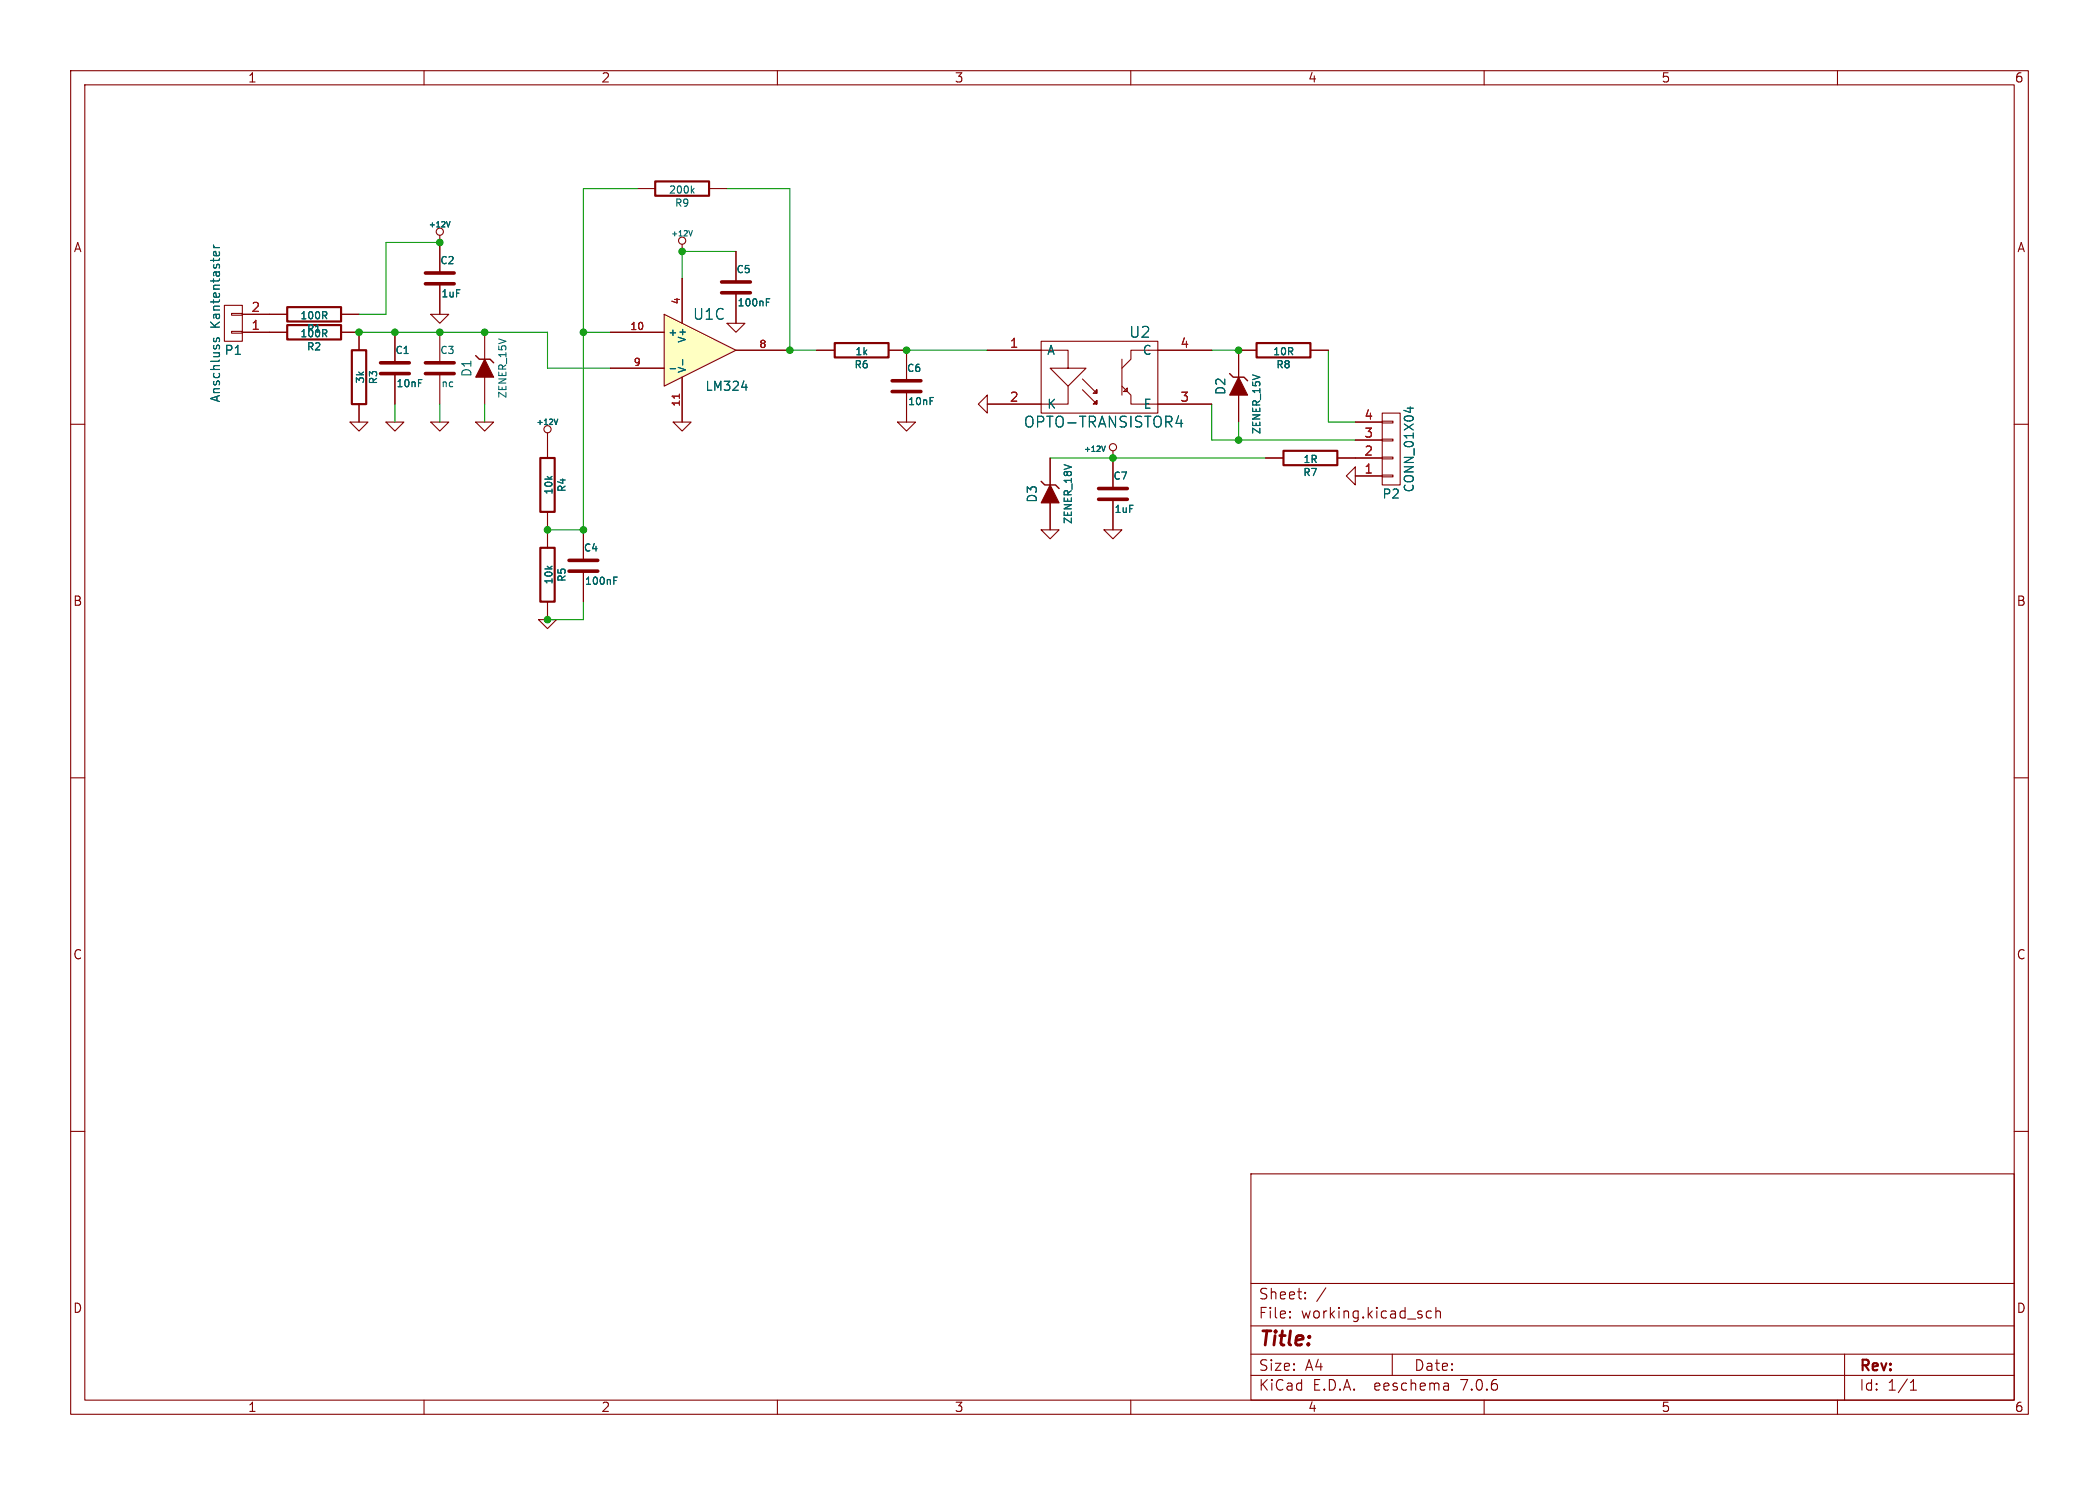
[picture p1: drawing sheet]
(kicad_sch (version 20230121) (generator eeschema)

 (paper "A4")

 (lib_symbols
  (symbol "Kantentaster-rescue:+12V" (power) (pin_numbers hide) (pin_names (offset 0)) (in_bom yes) (on_board yes)
   (property "Reference" "#PWR" (at 0 -1.27 0) (effects (font (size 0.508 0.508)) hide))
   (property "Value" "+12V" (at 0 2.54 0) (effects (font (size 0.762 0.762))))
   (property "Footprint" "" (at 0 0 0) (effects (font (size 1.524 1.524))))
   (property "Datasheet" "" (at 0 0 0) (effects (font (size 1.524 1.524))))
   (symbol "+12V_0_0"
    (pin power_in line (at 0 0 90) (length 0) hide (name "+12V" (effects (font (size 0.762 0.762)))) (number "1" (effects (font (size 0.508 0.508))))))
   (symbol "+12V_0_1"
    (polyline (pts (xy 0 0) (xy 0 1.016) (xy 0 1.016)) (stroke (width 0) (type solid)) (fill (type none)))
    (circle (center 0 1.524) (radius 0.508) (stroke (width 0) (type solid)) (fill (type none)))))
  (symbol "Kantentaster-rescue:C" (pin_numbers hide) (pin_names (offset 0.254)) (in_bom yes) (on_board yes)
   (property "Reference" "C" (at 0 2.54 0) (effects (font (size 1.016 1.016)) (justify left)))
   (property "Value" "C" (at 0.1524 -2.159 0) (effects (font (size 1.016 1.016)) (justify left)))
   (property "Footprint" "" (at 0.9652 -3.81 0) (effects (font (size 0.762 0.762))))
   (property "Datasheet" "" (at 0 0 0) (effects (font (size 1.524 1.524))))
   (symbol "C_0_1"
    (polyline (pts (xy -2.032 -0.762) (xy 2.032 -0.762)) (stroke (width 0.508) (type solid)) (fill (type none)))
    (polyline (pts (xy -2.032 0.762) (xy 2.032 0.762)) (stroke (width 0.508) (type solid)) (fill (type none))))
   (symbol "C_1_1"
    (pin passive line (at 0 5.08 270) (length 4.318) (name "~" (effects (font (size 1.016 1.016)))) (number "1" (effects (font (size 1.016 1.016)))))
    (pin passive line (at 0 -5.08 90) (length 4.318) (name "~" (effects (font (size 1.016 1.016)))) (number "2" (effects (font (size 1.016 1.016)))))))
  (symbol "Kantentaster-rescue:CONN_01X02" (pin_names (offset 1.016) hide) (in_bom yes) (on_board yes)
   (property "Reference" "P" (at 0 3.81 0) (effects (font (size 1.27 1.27))))
   (property "Value" "CONN_01X02" (at 2.54 0 90) (effects (font (size 1.27 1.27))))
   (property "Footprint" "" (at 0 0 0) (effects (font (size 1.524 1.524))))
   (property "Datasheet" "" (at 0 0 0) (effects (font (size 1.524 1.524))))
   (symbol "CONN_01X02_0_1"
    (rectangle (start -1.27 -1.143) (end 0.254 -1.397) (stroke (width 0) (type solid)) (fill (type none)))
    (rectangle (start -1.27 1.397) (end 0.254 1.143) (stroke (width 0) (type solid)) (fill (type none)))
    (rectangle (start -1.27 2.54) (end 1.27 -2.54) (stroke (width 0) (type solid)) (fill (type none))))
   (symbol "CONN_01X02_1_1"
    (pin passive line (at -5.08 1.27 0) (length 3.81) (name "P1" (effects (font (size 1.27 1.27)))) (number "1" (effects (font (size 1.27 1.27)))))
    (pin passive line (at -5.08 -1.27 0) (length 3.81) (name "P2" (effects (font (size 1.27 1.27)))) (number "2" (effects (font (size 1.27 1.27)))))))
  (symbol "Kantentaster-rescue:CONN_01X04" (pin_names (offset 1.016) hide) (in_bom yes) (on_board yes)
   (property "Reference" "P" (at 0 6.35 0) (effects (font (size 1.27 1.27))))
   (property "Value" "CONN_01X04" (at 2.54 0 90) (effects (font (size 1.27 1.27))))
   (property "Footprint" "" (at 0 0 0) (effects (font (size 1.524 1.524))))
   (property "Datasheet" "" (at 0 0 0) (effects (font (size 1.524 1.524))))
   (symbol "CONN_01X04_0_1"
    (rectangle (start -1.27 -3.683) (end 0.254 -3.937) (stroke (width 0) (type solid)) (fill (type none)))
    (rectangle (start -1.27 -1.143) (end 0.254 -1.397) (stroke (width 0) (type solid)) (fill (type none)))
    (rectangle (start -1.27 1.397) (end 0.254 1.143) (stroke (width 0) (type solid)) (fill (type none)))
    (rectangle (start -1.27 3.937) (end 0.254 3.683) (stroke (width 0) (type solid)) (fill (type none)))
    (rectangle (start -1.27 5.08) (end 1.27 -5.08) (stroke (width 0) (type solid)) (fill (type none))))
   (symbol "CONN_01X04_1_1"
    (pin passive line (at -5.08 3.81 0) (length 3.81) (name "P1" (effects (font (size 1.27 1.27)))) (number "1" (effects (font (size 1.27 1.27)))))
    (pin passive line (at -5.08 1.27 0) (length 3.81) (name "P2" (effects (font (size 1.27 1.27)))) (number "2" (effects (font (size 1.27 1.27)))))
    (pin passive line (at -5.08 -1.27 0) (length 3.81) (name "P3" (effects (font (size 1.27 1.27)))) (number "3" (effects (font (size 1.27 1.27)))))
    (pin passive line (at -5.08 -3.81 0) (length 3.81) (name "P4" (effects (font (size 1.27 1.27)))) (number "4" (effects (font (size 1.27 1.27)))))))
  (symbol "Kantentaster-rescue:GND" (power) (pin_names (offset 0)) (in_bom yes) (on_board yes)
   (property "Reference" "#PWR" (at 0 0 0) (effects (font (size 0.762 0.762)) hide))
   (property "Value" "GND" (at 0 -1.778 0) (effects (font (size 0.762 0.762)) hide))
   (property "Footprint" "" (at 0 0 0) (effects (font (size 1.524 1.524))))
   (property "Datasheet" "" (at 0 0 0) (effects (font (size 1.524 1.524))))
   (symbol "GND_0_1"
    (polyline (pts (xy -1.27 0) (xy 0 -1.27) (xy 1.27 0) (xy -1.27 0)) (stroke (width 0) (type solid)) (fill (type none))))
   (symbol "GND_1_1"
    (pin power_in line (at 0 0 90) (length 0) hide (name "GND" (effects (font (size 0.762 0.762)))) (number "1" (effects (font (size 0.762 0.762)))))))
  (symbol "Kantentaster-rescue:LM324" (in_bom yes) (on_board yes)
   (property "Reference" "U" (at 1.27 5.08 0) (effects (font (size 1.524 1.524))))
   (property "Value" "LM324" (at 3.81 -5.08 0) (effects (font (size 1.27 1.27))))
   (property "Footprint" "" (at 0 0 0) (effects (font (size 1.524 1.524))))
   (property "Datasheet" "" (at 0 0 0) (effects (font (size 1.524 1.524))))
   (symbol "LM324_0_1"
    (polyline (pts (xy -5.08 5.08) (xy 5.08 0) (xy -5.08 -5.08) (xy -5.08 5.08)) (stroke (width 0.1524) (type solid)) (fill (type background)))
    (pin power_in line (at -2.54 -10.16 90) (length 6.35) (name "V-" (effects (font (size 1.016 1.016)))) (number "11" (effects (font (size 1.016 1.016)))))
    (pin power_in line (at -2.54 10.16 270) (length 6.35) (name "V+" (effects (font (size 1.016 1.016)))) (number "4" (effects (font (size 1.016 1.016))))))
   (symbol "LM324_1_1"
    (pin output line (at 12.7 0 180) (length 7.62) (name "~" (effects (font (size 1.016 1.016)))) (number "1" (effects (font (size 1.016 1.016)))))
    (pin input line (at -12.7 -2.54 0) (length 7.62) (name "-" (effects (font (size 1.016 1.016)))) (number "2" (effects (font (size 1.016 1.016)))))
    (pin input line (at -12.7 2.54 0) (length 7.62) (name "+" (effects (font (size 1.016 1.016)))) (number "3" (effects (font (size 1.016 1.016))))))
   (symbol "LM324_2_1"
    (pin input line (at -12.7 2.54 0) (length 7.62) (name "+" (effects (font (size 1.016 1.016)))) (number "5" (effects (font (size 1.016 1.016)))))
    (pin input line (at -12.7 -2.54 0) (length 7.62) (name "-" (effects (font (size 1.016 1.016)))) (number "6" (effects (font (size 1.016 1.016)))))
    (pin output line (at 12.7 0 180) (length 7.62) (name "~" (effects (font (size 1.016 1.016)))) (number "7" (effects (font (size 1.016 1.016))))))
   (symbol "LM324_3_1"
    (pin input line (at -12.7 2.54 0) (length 7.62) (name "+" (effects (font (size 1.016 1.016)))) (number "10" (effects (font (size 1.016 1.016)))))
    (pin output line (at 12.7 0 180) (length 7.62) (name "~" (effects (font (size 1.016 1.016)))) (number "8" (effects (font (size 1.016 1.016)))))
    (pin input line (at -12.7 -2.54 0) (length 7.62) (name "-" (effects (font (size 1.016 1.016)))) (number "9" (effects (font (size 1.016 1.016))))))
   (symbol "LM324_4_1"
    (pin input line (at -12.7 2.54 0) (length 7.62) (name "+" (effects (font (size 1.016 1.016)))) (number "12" (effects (font (size 1.016 1.016)))))
    (pin input line (at -12.7 -2.54 0) (length 7.62) (name "-" (effects (font (size 1.016 1.016)))) (number "13" (effects (font (size 1.016 1.016)))))
    (pin output line (at 12.7 0 180) (length 7.62) (name "~" (effects (font (size 1.016 1.016)))) (number "14" (effects (font (size 1.016 1.016)))))))
  (symbol "Kantentaster-rescue:OPTO-TRANSISTOR4" (pin_names (offset 0.762)) (in_bom yes) (on_board yes)
   (property "Reference" "U" (at 5.08 6.35 0) (effects (font (size 1.524 1.524))))
   (property "Value" "OPTO-TRANSISTOR4" (at 0 -6.35 0) (effects (font (size 1.524 1.524))))
   (property "Footprint" "" (at 0 0 0) (effects (font (size 1.524 1.524))))
   (property "Datasheet" "" (at 0 0 0) (effects (font (size 1.524 1.524))))
   (symbol "OPTO-TRANSISTOR4_0_1"
    (rectangle (start -8.89 5.08) (end 7.62 -5.08) (stroke (width 0) (type solid)) (fill (type none)))
    (polyline (pts (xy -8.89 -3.81) (xy -7.62 -3.81) (xy -7.62 -3.81)) (stroke (width 0) (type solid)) (fill (type none)))
    (polyline (pts (xy -8.89 3.81) (xy -7.62 3.81) (xy -7.62 3.81)) (stroke (width 0) (type solid)) (fill (type none)))
    (polyline (pts (xy -1.524 -2.286) (xy -1.016 -1.778) (xy -1.016 -1.778)) (stroke (width 0) (type solid)) (fill (type none)))
    (polyline (pts (xy 2.54 2.54) (xy 2.54 -2.54) (xy 2.54 -2.54)) (stroke (width 0) (type solid)) (fill (type none)))
    (polyline (pts (xy 7.62 -3.81) (xy 6.35 -3.81) (xy 6.35 -3.81)) (stroke (width 0) (type solid)) (fill (type none)))
    (polyline (pts (xy 7.62 3.81) (xy 6.35 3.81) (xy 6.35 3.81)) (stroke (width 0) (type solid)) (fill (type none)))
    (polyline (pts (xy -5.08 -1.27) (xy -5.08 -3.81) (xy -7.62 -3.81) (xy -7.62 -3.81)) (stroke (width 0) (type solid)) (fill (type none)))
    (polyline (pts (xy 2.54 -1.27) (xy 3.81 -2.54) (xy 3.81 -3.81) (xy 6.35 -3.81) (xy 6.35 -3.81)) (stroke (width 0) (type solid)) (fill (type none)))
    (polyline (pts (xy 2.54 1.27) (xy 3.81 2.54) (xy 3.81 3.81) (xy 6.35 3.81) (xy 6.35 3.81)) (stroke (width 0) (type solid)) (fill (type none)))
    (polyline (pts (xy 2.794 -2.032) (xy 3.302 -1.524) (xy 3.302 -2.032) (xy 2.794 -2.032) (xy 2.794 -2.032)) (stroke (width 0) (type solid)) (fill (type none)))
    (polyline (pts (xy -3.048 -0.254) (xy -1.016 -2.286) (xy -1.016 -1.778) (xy -1.016 -2.286) (xy -1.524 -2.286) (xy -1.524 -2.286)) (stroke (width 0) (type solid)) (fill (type none)))
    (polyline (pts (xy -3.048 -1.778) (xy -1.016 -3.81) (xy -1.016 -3.302) (xy -1.016 -3.81) (xy -1.524 -3.81) (xy -1.016 -3.302) (xy -1.016 -3.302)) (stroke (width 0) (type solid)) (fill (type none)))
    (polyline (pts (xy -7.62 3.81) (xy -5.08 3.81) (xy -5.08 1.27) (xy -7.62 1.27) (xy -5.08 -1.27) (xy -2.54 1.27) (xy -5.08 1.27) (xy -5.08 1.27)) (stroke (width 0) (type solid)) (fill (type none))))
   (symbol "OPTO-TRANSISTOR4_1_1"
    (pin input line (at -16.51 3.81 0) (length 7.62) (name "A" (effects (font (size 1.27 1.27)))) (number "1" (effects (font (size 1.27 1.27)))))
    (pin input line (at -16.51 -3.81 0) (length 7.62) (name "K" (effects (font (size 1.27 1.27)))) (number "2" (effects (font (size 1.27 1.27)))))
    (pin output line (at 15.24 -3.81 180) (length 7.62) (name "E" (effects (font (size 1.27 1.27)))) (number "3" (effects (font (size 1.27 1.27)))))
    (pin output line (at 15.24 3.81 180) (length 7.62) (name "C" (effects (font (size 1.27 1.27)))) (number "4" (effects (font (size 1.27 1.27)))))))
  (symbol "Kantentaster-rescue:R" (pin_numbers hide) (pin_names (offset 0)) (in_bom yes) (on_board yes)
   (property "Reference" "R" (at 2.032 0 90) (effects (font (size 1.016 1.016))))
   (property "Value" "R" (at 0.1778 0.0254 90) (effects (font (size 1.016 1.016))))
   (property "Footprint" "" (at -1.778 0 90) (effects (font (size 0.762 0.762))))
   (property "Datasheet" "" (at 0 0 0) (effects (font (size 0.762 0.762))))
   (symbol "R_0_1"
    (rectangle (start -1.016 3.81) (end 1.016 -3.81) (stroke (width 0.3048) (type solid)) (fill (type none))))
   (symbol "R_1_1"
    (pin passive line (at 0 6.35 270) (length 2.54) (name "~" (effects (font (size 1.524 1.524)))) (number "1" (effects (font (size 1.524 1.524)))))
    (pin passive line (at 0 -6.35 90) (length 2.54) (name "~" (effects (font (size 1.524 1.524)))) (number "2" (effects (font (size 1.524 1.524)))))))
  (symbol "Kantentaster-rescue:ZENER" (pin_numbers hide) (pin_names (offset 1.016) hide) (in_bom yes) (on_board yes)
   (property "Reference" "D" (at 0 2.54 0) (effects (font (size 1.27 1.27))))
   (property "Value" "ZENER" (at 0 -2.54 0) (effects (font (size 1.016 1.016))))
   (property "Footprint" "" (at 0 0 0) (effects (font (size 1.524 1.524))))
   (property "Datasheet" "" (at 0 0 0) (effects (font (size 1.524 1.524))))
   (symbol "ZENER_0_1"
    (polyline (pts (xy 1.27 0) (xy -1.27 1.27) (xy -1.27 -1.27) (xy 1.27 0) (xy 1.27 0)) (stroke (width 0) (type solid)) (fill (type outline)))
    (polyline (pts (xy 1.778 1.27) (xy 1.27 0.762) (xy 1.27 -0.762) (xy 0.762 -1.27) (xy 0.762 -1.27)) (stroke (width 0.2032) (type solid)) (fill (type none))))
   (symbol "ZENER_1_1"
    (pin passive line (at -5.08 0 0) (length 3.81) (name "A" (effects (font (size 1.016 1.016)))) (number "1" (effects (font (size 1.016 1.016)))))
    (pin passive line (at 5.08 0 180) (length 3.81) (name "K" (effects (font (size 1.016 1.016)))) (number "2" (effects (font (size 1.016 1.016))))))))

 (junction (at 157.48 64.77) (diameter 0) (color 0 0 0 0))
 (junction (at 82.55 46.99) (diameter 0) (color 0 0 0 0))
 (junction (at 175.26 49.53) (diameter 0) (color 0 0 0 0))
 (junction (at 68.58 46.99) (diameter 0) (color 0 0 0 0))
 (junction (at 55.88 46.99) (diameter 0) (color 0 0 0 0))
 (junction (at 111.76 49.53) (diameter 0) (color 0 0 0 0))
 (junction (at 77.47 74.93) (diameter 0) (color 0 0 0 0))
 (junction (at 175.26 62.23) (diameter 0) (color 0 0 0 0))
 (junction (at 96.52 35.56) (diameter 0) (color 0 0 0 0))
 (junction (at 82.55 74.93) (diameter 0) (color 0 0 0 0))
 (junction (at 50.8 46.99) (diameter 0) (color 0 0 0 0))
 (junction (at 77.47 87.63) (diameter 0) (color 0 0 0 0))
 (junction (at 62.23 46.99) (diameter 0) (color 0 0 0 0))
 (junction (at 62.23 34.29) (diameter 0) (color 0 0 0 0))
 (junction (at 128.27 49.53) (diameter 0) (color 0 0 0 0))

 (wire (pts (xy 62.23 46.99) (xy 68.58 46.99)) (stroke (width 0) (type default)))
 (wire (pts (xy 82.55 26.67) (xy 82.55 46.99)) (stroke (width 0) (type default)))
 (wire (pts (xy 102.87 26.67) (xy 111.76 26.67)) (stroke (width 0) (type default)))
 (wire (pts (xy 187.96 59.69) (xy 191.77 59.69)) (stroke (width 0) (type default)))
 (wire (pts (xy 171.45 62.23) (xy 175.26 62.23)) (stroke (width 0) (type default)))
 (wire (pts (xy 77.47 46.99) (xy 77.47 52.07)) (stroke (width 0) (type default)))
 (wire (pts (xy 175.26 62.23) (xy 191.77 62.23)) (stroke (width 0) (type default)))
 (wire (pts (xy 68.58 57.15) (xy 68.58 59.69)) (stroke (width 0) (type default)))
 (wire (pts (xy 82.55 46.99) (xy 86.36 46.99)) (stroke (width 0) (type default)))
 (wire (pts (xy 96.52 35.56) (xy 104.14 35.56)) (stroke (width 0) (type default)))
 (wire (pts (xy 128.27 49.53) (xy 139.7 49.53)) (stroke (width 0) (type default)))
 (wire (pts (xy 111.76 26.67) (xy 111.76 49.53)) (stroke (width 0) (type default)))
 (wire (pts (xy 175.26 59.69) (xy 175.26 62.23)) (stroke (width 0) (type default)))
 (wire (pts (xy 77.47 52.07) (xy 86.36 52.07)) (stroke (width 0) (type default)))
 (wire (pts (xy 96.52 39.37) (xy 96.52 35.56)) (stroke (width 0) (type default)))
 (wire (pts (xy 77.47 87.63) (xy 82.55 87.63)) (stroke (width 0) (type default)))
 (wire (pts (xy 50.8 46.99) (xy 55.88 46.99)) (stroke (width 0) (type default)))
 (wire (pts (xy 55.88 46.99) (xy 62.23 46.99)) (stroke (width 0) (type default)))
 (wire (pts (xy 171.45 49.53) (xy 175.26 49.53)) (stroke (width 0) (type default)))
 (wire (pts (xy 54.61 34.29) (xy 62.23 34.29)) (stroke (width 0) (type default)))
 (wire (pts (xy 82.55 74.93) (xy 77.47 74.93)) (stroke (width 0) (type default)))
 (wire (pts (xy 54.61 44.45) (xy 54.61 34.29)) (stroke (width 0) (type default)))
 (wire (pts (xy 68.58 46.99) (xy 77.47 46.99)) (stroke (width 0) (type default)))
 (wire (pts (xy 55.88 57.15) (xy 55.88 59.69)) (stroke (width 0) (type default)))
 (wire (pts (xy 90.17 26.67) (xy 82.55 26.67)) (stroke (width 0) (type default)))
 (wire (pts (xy 157.48 64.77) (xy 179.07 64.77)) (stroke (width 0) (type default)))
 (wire (pts (xy 171.45 57.15) (xy 171.45 62.23)) (stroke (width 0) (type default)))
 (wire (pts (xy 148.59 64.77) (xy 157.48 64.77)) (stroke (width 0) (type default)))
 (wire (pts (xy 111.76 49.53) (xy 115.57 49.53)) (stroke (width 0) (type default)))
 (wire (pts (xy 82.55 46.99) (xy 82.55 74.93)) (stroke (width 0) (type default)))
 (wire (pts (xy 187.96 49.53) (xy 187.96 59.69)) (stroke (width 0) (type default)))
 (wire (pts (xy 82.55 87.63) (xy 82.55 85.09)) (stroke (width 0) (type default)))
 (wire (pts (xy 50.8 44.45) (xy 54.61 44.45)) (stroke (width 0) (type default)))
 (wire (pts (xy 62.23 57.15) (xy 62.23 59.69)) (stroke (width 0) (type default)))

 (symbol (lib_id "Kantentaster-rescue:CONN_01X02") (at 33.02 45.72 180) (unit 1) (in_bom yes) (on_board yes) (dnp no)
  (property "Reference" "P1" (at 33.02 49.53 0) (effects (font (size 1.27 1.27))))
  (property "Value" "Anschluss Kantentaster" (at 30.48 45.72 90) (effects (font (size 1.27 1.27))))
  (property "Footprint" "Pin_Headers:Pin_Header_Angled_1x02" (at 33.02 45.72 0) (effects (font (size 1.524 1.524)) hide))
  (property "Datasheet" "" (at 33.02 45.72 0) (effects (font (size 1.524 1.524)))) (pin "1") (pin "2"))

 (symbol (lib_id "Kantentaster-rescue:R") (at 50.8 53.34 0) (unit 1) (in_bom yes) (on_board yes) (dnp no)
  (property "Reference" "R3" (at 52.832 53.34 90) (effects (font (size 1.016 1.016))))
  (property "Value" "3k" (at 50.9778 53.3146 90) (effects (font (size 1.016 1.016))))
  (property "Footprint" "Resistors_SMD:R_0805" (at 49.022 53.34 90) (effects (font (size 0.762 0.762)) hide))
  (property "Datasheet" "" (at 50.8 53.34 0) (effects (font (size 0.762 0.762)))) (pin "1") (pin "2"))

 (symbol (lib_id "Kantentaster-rescue:C") (at 55.88 52.07 0) (unit 1) (in_bom yes) (on_board yes) (dnp no)
  (property "Reference" "C1" (at 55.88 49.53 0) (effects (font (size 1.016 1.016)) (justify left)))
  (property "Value" "10nF" (at 56.0324 54.229 0) (effects (font (size 1.016 1.016)) (justify left)))
  (property "Footprint" "Capacitors_SMD:C_0603" (at 56.8452 55.88 0) (effects (font (size 0.762 0.762)) hide))
  (property "Datasheet" "" (at 55.88 52.07 0) (effects (font (size 1.524 1.524)))) (pin "1") (pin "2"))

 (symbol (lib_id "Kantentaster-rescue:C") (at 62.23 52.07 0) (unit 1) (in_bom yes) (on_board yes) (dnp no)
  (property "Reference" "C3" (at 62.23 49.53 0) (effects (font (size 1.016 1.016)) (justify left)))
  (property "Value" "nc" (at 62.3824 54.229 0) (effects (font (size 1.016 1.016)) (justify left)))
  (property "Footprint" "Capacitors_SMD:C_0805" (at 63.1952 55.88 0) (effects (font (size 0.762 0.762)) hide))
  (property "Datasheet" "" (at 62.23 52.07 0) (effects (font (size 1.524 1.524)))) (pin "1") (pin "2"))

 (symbol (lib_id "Kantentaster-rescue:ZENER") (at 68.58 52.07 90) (unit 1) (in_bom yes) (on_board yes) (dnp no)
  (property "Reference" "D1" (at 66.04 52.07 0) (effects (font (size 1.27 1.27))))
  (property "Value" "ZENER_15V" (at 71.12 52.07 0) (effects (font (size 1.016 1.016))))
  (property "Footprint" "Diodes_SMD:Diode-SMB_Handsoldering" (at 68.58 52.07 0) (effects (font (size 1.524 1.524)) hide))
  (property "Datasheet" "" (at 68.58 52.07 0) (effects (font (size 1.524 1.524)))) (pin "1") (pin "2"))

 (symbol (lib_id "Kantentaster-rescue:R") (at 44.45 46.99 270) (unit 1) (in_bom yes) (on_board yes) (dnp no)
  (property "Reference" "R2" (at 44.45 49.022 90) (effects (font (size 1.016 1.016))))
  (property "Value" "100R" (at 44.4754 47.1678 90) (effects (font (size 1.016 1.016))))
  (property "Footprint" "Resistors_SMD:R_0805" (at 44.45 45.212 90) (effects (font (size 0.762 0.762)) hide))
  (property "Datasheet" "" (at 44.45 46.99 0) (effects (font (size 0.762 0.762)))) (pin "1") (pin "2"))

 (symbol (lib_id "Kantentaster-rescue:GND") (at 50.8 59.69 0) (unit 1) (in_bom yes) (on_board yes) (dnp no)
  (property "Reference" "#PWR01" (at 50.8 59.69 0) (effects (font (size 0.762 0.762)) hide))
  (property "Value" "GND" (at 50.8 61.468 0) (effects (font (size 0.762 0.762)) hide))
  (property "Footprint" "" (at 50.8 59.69 0) (effects (font (size 1.524 1.524))))
  (property "Datasheet" "" (at 50.8 59.69 0) (effects (font (size 1.524 1.524)))) (pin "1"))

 (symbol (lib_id "Kantentaster-rescue:GND") (at 55.88 59.69 0) (unit 1) (in_bom yes) (on_board yes) (dnp no)
  (property "Reference" "#PWR02" (at 55.88 59.69 0) (effects (font (size 0.762 0.762)) hide))
  (property "Value" "GND" (at 55.88 61.468 0) (effects (font (size 0.762 0.762)) hide))
  (property "Footprint" "" (at 55.88 59.69 0) (effects (font (size 1.524 1.524))))
  (property "Datasheet" "" (at 55.88 59.69 0) (effects (font (size 1.524 1.524)))) (pin "1"))

 (symbol (lib_id "Kantentaster-rescue:GND") (at 62.23 59.69 0) (unit 1) (in_bom yes) (on_board yes) (dnp no)
  (property "Reference" "#PWR03" (at 62.23 59.69 0) (effects (font (size 0.762 0.762)) hide))
  (property "Value" "GND" (at 62.23 61.468 0) (effects (font (size 0.762 0.762)) hide))
  (property "Footprint" "" (at 62.23 59.69 0) (effects (font (size 1.524 1.524))))
  (property "Datasheet" "" (at 62.23 59.69 0) (effects (font (size 1.524 1.524)))) (pin "1"))

 (symbol (lib_id "Kantentaster-rescue:GND") (at 68.58 59.69 0) (unit 1) (in_bom yes) (on_board yes) (dnp no)
  (property "Reference" "#PWR04" (at 68.58 59.69 0) (effects (font (size 0.762 0.762)) hide))
  (property "Value" "GND" (at 68.58 61.468 0) (effects (font (size 0.762 0.762)) hide))
  (property "Footprint" "" (at 68.58 59.69 0) (effects (font (size 1.524 1.524))))
  (property "Datasheet" "" (at 68.58 59.69 0) (effects (font (size 1.524 1.524)))) (pin "1"))

 (symbol (lib_id "Kantentaster-rescue:R") (at 44.45 44.45 270) (unit 1) (in_bom yes) (on_board yes) (dnp no)
  (property "Reference" "R1" (at 44.45 46.482 90) (effects (font (size 1.016 1.016))))
  (property "Value" "100R" (at 44.4754 44.6278 90) (effects (font (size 1.016 1.016))))
  (property "Footprint" "Resistors_SMD:R_0805" (at 44.45 42.672 90) (effects (font (size 0.762 0.762)) hide))
  (property "Datasheet" "" (at 44.45 44.45 0) (effects (font (size 0.762 0.762)))) (pin "1") (pin "2"))

 (symbol (lib_id "Kantentaster-rescue:+12V") (at 62.23 34.29 0) (unit 1) (in_bom yes) (on_board yes) (dnp no)
  (property "Reference" "#PWR05" (at 62.23 35.56 0) (effects (font (size 0.508 0.508)) hide))
  (property "Value" "+12V" (at 62.23 31.75 0) (effects (font (size 0.762 0.762))))
  (property "Footprint" "" (at 62.23 34.29 0) (effects (font (size 1.524 1.524))))
  (property "Datasheet" "" (at 62.23 34.29 0) (effects (font (size 1.524 1.524)))) (pin "1"))

 (symbol (lib_id "Kantentaster-rescue:C") (at 62.23 39.37 0) (unit 1) (in_bom yes) (on_board yes) (dnp no)
  (property "Reference" "C2" (at 62.23 36.83 0) (effects (font (size 1.016 1.016)) (justify left)))
  (property "Value" "1uF" (at 62.3824 41.529 0) (effects (font (size 1.016 1.016)) (justify left)))
  (property "Footprint" "Capacitors_SMD:C_1206" (at 63.1952 43.18 0) (effects (font (size 0.762 0.762)) hide))
  (property "Datasheet" "" (at 62.23 39.37 0) (effects (font (size 1.524 1.524)))) (pin "1") (pin "2"))

 (symbol (lib_id "Kantentaster-rescue:GND") (at 62.23 44.45 0) (unit 1) (in_bom yes) (on_board yes) (dnp no)
  (property "Reference" "#PWR06" (at 62.23 44.45 0) (effects (font (size 0.762 0.762)) hide))
  (property "Value" "GND" (at 62.23 46.228 0) (effects (font (size 0.762 0.762)) hide))
  (property "Footprint" "" (at 62.23 44.45 0) (effects (font (size 1.524 1.524))))
  (property "Datasheet" "" (at 62.23 44.45 0) (effects (font (size 1.524 1.524)))) (pin "1"))

 (symbol (lib_id "Kantentaster-rescue:GND") (at 96.52 59.69 0) (unit 1) (in_bom yes) (on_board yes) (dnp no)
  (property "Reference" "#PWR07" (at 96.52 59.69 0) (effects (font (size 0.762 0.762)) hide))
  (property "Value" "GND" (at 96.52 61.468 0) (effects (font (size 0.762 0.762)) hide))
  (property "Footprint" "" (at 96.52 59.69 0) (effects (font (size 1.524 1.524))))
  (property "Datasheet" "" (at 96.52 59.69 0) (effects (font (size 1.524 1.524)))) (pin "1"))

 (symbol (lib_id "Kantentaster-rescue:+12V") (at 96.52 35.56 0) (unit 1) (in_bom yes) (on_board yes) (dnp no)
  (property "Reference" "#PWR08" (at 96.52 36.83 0) (effects (font (size 0.508 0.508)) hide))
  (property "Value" "+12V" (at 96.52 33.02 0) (effects (font (size 0.762 0.762))))
  (property "Footprint" "" (at 96.52 35.56 0) (effects (font (size 1.524 1.524))))
  (property "Datasheet" "" (at 96.52 35.56 0) (effects (font (size 1.524 1.524)))) (pin "1"))

 (symbol (lib_id "Kantentaster-rescue:R") (at 77.47 68.58 0) (unit 1) (in_bom yes) (on_board yes) (dnp no)
  (property "Reference" "R4" (at 79.502 68.58 90) (effects (font (size 1.016 1.016))))
  (property "Value" "10k" (at 77.6478 68.5546 90) (effects (font (size 1.016 1.016))))
  (property "Footprint" "Resistors_SMD:R_0805" (at 75.692 68.58 90) (effects (font (size 0.762 0.762)) hide))
  (property "Datasheet" "" (at 77.47 68.58 0) (effects (font (size 0.762 0.762)))) (pin "1") (pin "2"))

 (symbol (lib_id "Kantentaster-rescue:R") (at 77.47 81.28 0) (unit 1) (in_bom yes) (on_board yes) (dnp no)
  (property "Reference" "R5" (at 79.502 81.28 90) (effects (font (size 1.016 1.016))))
  (property "Value" "10k" (at 77.6478 81.2546 90) (effects (font (size 1.016 1.016))))
  (property "Footprint" "Resistors_SMD:R_0805" (at 75.692 81.28 90) (effects (font (size 0.762 0.762)) hide))
  (property "Datasheet" "" (at 77.47 81.28 0) (effects (font (size 0.762 0.762)))) (pin "1") (pin "2"))

 (symbol (lib_id "Kantentaster-rescue:C") (at 82.55 80.01 0) (unit 1) (in_bom yes) (on_board yes) (dnp no)
  (property "Reference" "C4" (at 82.55 77.47 0) (effects (font (size 1.016 1.016)) (justify left)))
  (property "Value" "100nF" (at 82.7024 82.169 0) (effects (font (size 1.016 1.016)) (justify left)))
  (property "Footprint" "Capacitors_SMD:C_0603" (at 83.5152 83.82 0) (effects (font (size 0.762 0.762)) hide))
  (property "Datasheet" "" (at 82.55 80.01 0) (effects (font (size 1.524 1.524)))) (pin "1") (pin "2"))

 (symbol (lib_id "Kantentaster-rescue:+12V") (at 77.47 62.23 0) (unit 1) (in_bom yes) (on_board yes) (dnp no)
  (property "Reference" "#PWR09" (at 77.47 63.5 0) (effects (font (size 0.508 0.508)) hide))
  (property "Value" "+12V" (at 77.47 59.69 0) (effects (font (size 0.762 0.762))))
  (property "Footprint" "" (at 77.47 62.23 0) (effects (font (size 1.524 1.524))))
  (property "Datasheet" "" (at 77.47 62.23 0) (effects (font (size 1.524 1.524)))) (pin "1"))

 (symbol (lib_id "Kantentaster-rescue:GND") (at 77.47 87.63 0) (unit 1) (in_bom yes) (on_board yes) (dnp no)
  (property "Reference" "#PWR010" (at 77.47 87.63 0) (effects (font (size 0.762 0.762)) hide))
  (property "Value" "GND" (at 77.47 89.408 0) (effects (font (size 0.762 0.762)) hide))
  (property "Footprint" "" (at 77.47 87.63 0) (effects (font (size 1.524 1.524))))
  (property "Datasheet" "" (at 77.47 87.63 0) (effects (font (size 1.524 1.524)))) (pin "1"))

 (symbol (lib_id "Kantentaster-rescue:R") (at 121.92 49.53 270) (unit 1) (in_bom yes) (on_board yes) (dnp no)
  (property "Reference" "R6" (at 121.92 51.562 90) (effects (font (size 1.016 1.016))))
  (property "Value" "1k" (at 121.9454 49.7078 90) (effects (font (size 1.016 1.016))))
  (property "Footprint" "Resistors_SMD:R_0805" (at 121.92 47.752 90) (effects (font (size 0.762 0.762)) hide))
  (property "Datasheet" "" (at 121.92 49.53 0) (effects (font (size 0.762 0.762)))) (pin "1") (pin "2"))

 (symbol (lib_id "Kantentaster-rescue:GND") (at 191.77 67.31 270) (unit 1) (in_bom yes) (on_board yes) (dnp no)
  (property "Reference" "#PWR011" (at 191.77 67.31 0) (effects (font (size 0.762 0.762)) hide))
  (property "Value" "GND" (at 189.992 67.31 0) (effects (font (size 0.762 0.762)) hide))
  (property "Footprint" "" (at 191.77 67.31 0) (effects (font (size 1.524 1.524))))
  (property "Datasheet" "" (at 191.77 67.31 0) (effects (font (size 1.524 1.524)))) (pin "1"))

 (symbol (lib_id "Kantentaster-rescue:+12V") (at 157.48 64.77 0) (unit 1) (in_bom yes) (on_board yes) (dnp no)
  (property "Reference" "#PWR012" (at 157.48 66.04 0) (effects (font (size 0.508 0.508)) hide))
  (property "Value" "+12V" (at 154.94 63.5 0) (effects (font (size 0.762 0.762))))
  (property "Footprint" "" (at 157.48 64.77 0) (effects (font (size 1.524 1.524))))
  (property "Datasheet" "" (at 157.48 64.77 0) (effects (font (size 1.524 1.524)))) (pin "1"))

 (symbol (lib_id "Kantentaster-rescue:R") (at 185.42 64.77 270) (unit 1) (in_bom yes) (on_board yes) (dnp no)
  (property "Reference" "R7" (at 185.42 66.802 90) (effects (font (size 1.016 1.016))))
  (property "Value" "1R" (at 185.4454 64.9478 90) (effects (font (size 1.016 1.016))))
  (property "Footprint" "Resistors_SMD:R_0805" (at 185.42 62.992 90) (effects (font (size 0.762 0.762)) hide))
  (property "Datasheet" "" (at 185.42 64.77 0) (effects (font (size 0.762 0.762)))) (pin "1") (pin "2"))

 (symbol (lib_id "Kantentaster-rescue:C") (at 157.48 69.85 0) (unit 1) (in_bom yes) (on_board yes) (dnp no)
  (property "Reference" "C7" (at 157.48 67.31 0) (effects (font (size 1.016 1.016)) (justify left)))
  (property "Value" "1uF" (at 157.6324 72.009 0) (effects (font (size 1.016 1.016)) (justify left)))
  (property "Footprint" "Capacitors_SMD:C_0805" (at 158.4452 73.66 0) (effects (font (size 0.762 0.762)) hide))
  (property "Datasheet" "" (at 157.48 69.85 0) (effects (font (size 1.524 1.524)))) (pin "1") (pin "2"))

 (symbol (lib_id "Kantentaster-rescue:GND") (at 157.48 74.93 0) (unit 1) (in_bom yes) (on_board yes) (dnp no)
  (property "Reference" "#PWR013" (at 157.48 74.93 0) (effects (font (size 0.762 0.762)) hide))
  (property "Value" "GND" (at 157.48 76.708 0) (effects (font (size 0.762 0.762)) hide))
  (property "Footprint" "" (at 157.48 74.93 0) (effects (font (size 1.524 1.524))))
  (property "Datasheet" "" (at 157.48 74.93 0) (effects (font (size 1.524 1.524)))) (pin "1"))

 (symbol (lib_id "Kantentaster-rescue:ZENER") (at 148.59 69.85 90) (unit 1) (in_bom yes) (on_board yes) (dnp no)
  (property "Reference" "D3" (at 146.05 69.85 0) (effects (font (size 1.27 1.27))))
  (property "Value" "ZENER_18V" (at 151.13 69.85 0) (effects (font (size 1.016 1.016))))
  (property "Footprint" "Diodes_SMD:Diode-SMB_Handsoldering" (at 148.59 69.85 0) (effects (font (size 1.524 1.524)) hide))
  (property "Datasheet" "" (at 148.59 69.85 0) (effects (font (size 1.524 1.524)))) (pin "1") (pin "2"))

 (symbol (lib_id "Kantentaster-rescue:GND") (at 148.59 74.93 0) (unit 1) (in_bom yes) (on_board yes) (dnp no)
  (property "Reference" "#PWR014" (at 148.59 74.93 0) (effects (font (size 0.762 0.762)) hide))
  (property "Value" "GND" (at 148.59 76.708 0) (effects (font (size 0.762 0.762)) hide))
  (property "Footprint" "" (at 148.59 74.93 0) (effects (font (size 1.524 1.524))))
  (property "Datasheet" "" (at 148.59 74.93 0) (effects (font (size 1.524 1.524)))) (pin "1"))

 (symbol (lib_id "Kantentaster-rescue:C") (at 104.14 40.64 0) (unit 1) (in_bom yes) (on_board yes) (dnp no)
  (property "Reference" "C5" (at 104.14 38.1 0) (effects (font (size 1.016 1.016)) (justify left)))
  (property "Value" "100nF" (at 104.2924 42.799 0) (effects (font (size 1.016 1.016)) (justify left)))
  (property "Footprint" "Capacitors_SMD:C_0603" (at 105.1052 44.45 0) (effects (font (size 0.762 0.762)) hide))
  (property "Datasheet" "" (at 104.14 40.64 0) (effects (font (size 1.524 1.524)))) (pin "1") (pin "2"))

 (symbol (lib_id "Kantentaster-rescue:GND") (at 104.14 45.72 0) (unit 1) (in_bom yes) (on_board yes) (dnp no)
  (property "Reference" "#PWR015" (at 104.14 45.72 0) (effects (font (size 0.762 0.762)) hide))
  (property "Value" "GND" (at 104.14 47.498 0) (effects (font (size 0.762 0.762)) hide))
  (property "Footprint" "" (at 104.14 45.72 0) (effects (font (size 1.524 1.524))))
  (property "Datasheet" "" (at 104.14 45.72 0) (effects (font (size 1.524 1.524)))) (pin "1"))

 (symbol (lib_id "Kantentaster-rescue:CONN_01X04") (at 196.85 63.5 0) (mirror x) (unit 1) (in_bom yes) (on_board yes) (dnp no)
  (property "Reference" "P2" (at 196.85 69.85 0) (effects (font (size 1.27 1.27))))
  (property "Value" "CONN_01X04" (at 199.39 63.5 90) (effects (font (size 1.27 1.27))))
  (property "Footprint" "Pin_Headers:Pin_Header_Angled_1x04" (at 196.85 63.5 0) (effects (font (size 1.524 1.524)) hide))
  (property "Datasheet" "" (at 196.85 63.5 0) (effects (font (size 1.524 1.524)))) (pin "1") (pin "2") (pin "3") (pin "4"))

 (symbol (lib_id "Kantentaster-rescue:OPTO-TRANSISTOR4") (at 156.21 53.34 0) (unit 1) (in_bom yes) (on_board yes) (dnp no)
  (property "Reference" "U2" (at 161.29 46.99 0) (effects (font (size 1.524 1.524))))
  (property "Value" "OPTO-TRANSISTOR4" (at 156.21 59.69 0) (effects (font (size 1.524 1.524))))
  (property "Footprint" "toni:SO-4" (at 156.21 53.34 0) (effects (font (size 1.524 1.524)) hide))
  (property "Datasheet" "" (at 156.21 53.34 0) (effects (font (size 1.524 1.524)))) (pin "1") (pin "2") (pin "3") (pin "4"))

 (symbol (lib_id "Kantentaster-rescue:GND") (at 139.7 57.15 270) (unit 1) (in_bom yes) (on_board yes) (dnp no)
  (property "Reference" "#PWR016" (at 139.7 57.15 0) (effects (font (size 0.762 0.762)) hide))
  (property "Value" "GND" (at 137.922 57.15 0) (effects (font (size 0.762 0.762)) hide))
  (property "Footprint" "" (at 139.7 57.15 0) (effects (font (size 1.524 1.524))))
  (property "Datasheet" "" (at 139.7 57.15 0) (effects (font (size 1.524 1.524)))) (pin "1"))

 (symbol (lib_id "Kantentaster-rescue:ZENER") (at 175.26 54.61 90) (unit 1) (in_bom yes) (on_board yes) (dnp no)
  (property "Reference" "D2" (at 172.72 54.61 0) (effects (font (size 1.27 1.27))))
  (property "Value" "ZENER_15V" (at 177.8 57.15 0) (effects (font (size 1.016 1.016))))
  (property "Footprint" "Diodes_SMD:Diode-SMA_Handsoldering" (at 175.26 54.61 0) (effects (font (size 1.524 1.524)) hide))
  (property "Datasheet" "" (at 175.26 54.61 0) (effects (font (size 1.524 1.524)))) (pin "1") (pin "2"))

 (symbol (lib_id "Kantentaster-rescue:R") (at 181.61 49.53 270) (unit 1) (in_bom yes) (on_board yes) (dnp no)
  (property "Reference" "R8" (at 181.61 51.562 90) (effects (font (size 1.016 1.016))))
  (property "Value" "10R" (at 181.6354 49.7078 90) (effects (font (size 1.016 1.016))))
  (property "Footprint" "Resistors_SMD:R_0805" (at 181.61 47.752 90) (effects (font (size 0.762 0.762)) hide))
  (property "Datasheet" "" (at 181.61 49.53 0) (effects (font (size 0.762 0.762)))) (pin "1") (pin "2"))

 (symbol (lib_id "Kantentaster-rescue:LM324") (at 99.06 49.53 0) (unit 3) (in_bom yes) (on_board yes) (dnp no)
  (property "Reference" "U1" (at 100.33 44.45 0) (effects (font (size 1.524 1.524))))
  (property "Value" "LM324" (at 102.87 54.61 0) (effects (font (size 1.27 1.27))))
  (property "Footprint" "SMD_Packages:SOIC-14_N" (at 99.06 49.53 0) (effects (font (size 1.524 1.524)) hide))
  (property "Datasheet" "" (at 99.06 49.53 0) (effects (font (size 1.524 1.524)))) (pin "11") (pin "4") (pin "1") (pin "2") (pin "3") (pin "5") (pin "6") (pin "7") (pin "10") (pin "8") (pin "9") (pin "12") (pin "13") (pin "14"))

 (symbol (lib_id "Kantentaster-rescue:R") (at 96.52 26.67 270) (unit 1) (in_bom yes) (on_board yes) (dnp no)
  (property "Reference" "R9" (at 96.52 28.702 90) (effects (font (size 1.016 1.016))))
  (property "Value" "200k" (at 96.5454 26.8478 90) (effects (font (size 1.016 1.016))))
  (property "Footprint" "Resistors_SMD:R_0805" (at 96.52 24.892 90) (effects (font (size 0.762 0.762)) hide))
  (property "Datasheet" "" (at 96.52 26.67 0) (effects (font (size 0.762 0.762)))) (pin "1") (pin "2"))

 (symbol (lib_id "Kantentaster-rescue:C") (at 128.27 54.61 0) (unit 1) (in_bom yes) (on_board yes) (dnp no)
  (property "Reference" "C6" (at 128.27 52.07 0) (effects (font (size 1.016 1.016)) (justify left)))
  (property "Value" "10nF" (at 128.4224 56.769 0) (effects (font (size 1.016 1.016)) (justify left)))
  (property "Footprint" "Capacitors_SMD:C_0603" (at 129.2352 58.42 0) (effects (font (size 0.762 0.762)) hide))
  (property "Datasheet" "" (at 128.27 54.61 0) (effects (font (size 1.524 1.524)))) (pin "1") (pin "2"))

 (symbol (lib_id "Kantentaster-rescue:GND") (at 128.27 59.69 0) (unit 1) (in_bom yes) (on_board yes) (dnp no)
  (property "Reference" "#PWR017" (at 128.27 59.69 0) (effects (font (size 0.762 0.762)) hide))
  (property "Value" "GND" (at 128.27 61.468 0) (effects (font (size 0.762 0.762)) hide))
  (property "Footprint" "" (at 128.27 59.69 0) (effects (font (size 1.524 1.524))))
  (property "Datasheet" "" (at 128.27 59.69 0) (effects (font (size 1.524 1.524)))) (pin "1"))

 (sheet_instances (path "" (page "1"))))
